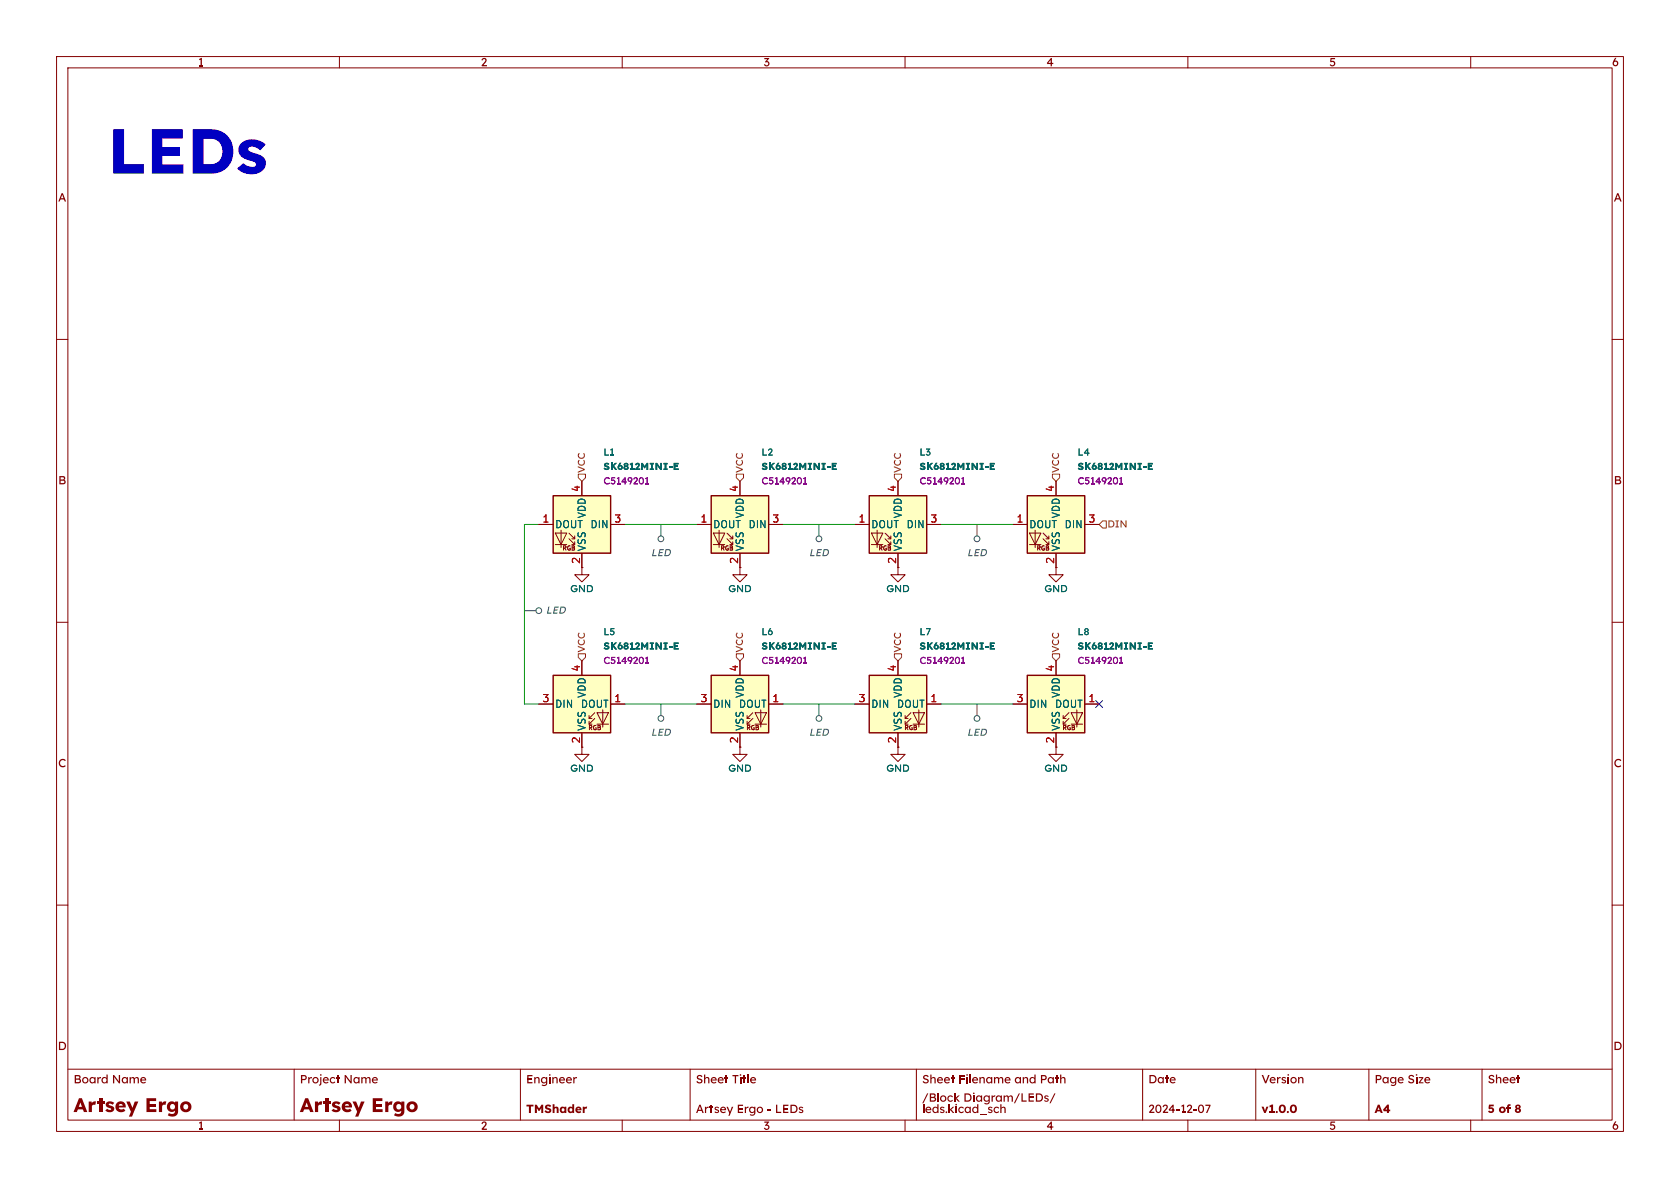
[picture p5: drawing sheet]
(kicad_sch
 (version 20231120)
 (generator "eeschema")
 (generator_version "8.0")
 (paper "A4")
 (title_block
  (title "Artsey Ergo")
  (date "2024-12-04")
  (rev "v1.0.0")
  (company "TMShader")
  (comment 9 "Artsey Ergo"))
 (lib_symbols
  (symbol "LED:SK6812MINI"
   (pin_names
    (offset 0.254)) (exclude_from_sim no) (in_bom yes) (on_board yes)
   (property "Reference" "D" (at 5.08 5.715 0) (effects (font (size 1.27 1.27)) (justify right bottom)))
   (property "Value" "SK6812MINI" (at 1.27 -5.715 0) (effects (font (size 1.27 1.27)) (justify left top)))
   (property "Footprint" "LED_SMD:LED_SK6812MINI_PLCC4_3.5x3.5mm_P1.75mm" (at 1.27 -7.62 0) (effects (font (size 1.27 1.27)) (justify left top) (hide yes)))
   (property "Datasheet" "https://cdn-shop.adafruit.com/product-files/2686/SK6812MINI_REV.01-1-2.pdf" (at 2.54 -9.525 0) (effects (font (size 1.27 1.27)) (justify left top) (hide yes)))
   (property "Description" "RGB LED with integrated controller" (at 0 0 0) (effects (font (size 1.27 1.27)) (hide yes)))
   (symbol "SK6812MINI_0_0"
    (text "RGB" (at 2.286 -4.191 0) (effects (font (size 0.762 0.762)))))
   (symbol "SK6812MINI_0_1"
    (polyline (pts (xy 1.27 -3.556) (xy 1.778 -3.556)) (stroke (width 0) (type default)) (fill (type none)))
    (polyline (pts (xy 1.27 -2.54) (xy 1.778 -2.54)) (stroke (width 0) (type default)) (fill (type none)))
    (polyline (pts (xy 4.699 -3.556) (xy 2.667 -3.556)) (stroke (width 0) (type default)) (fill (type none)))
    (polyline (pts (xy 2.286 -2.54) (xy 1.27 -3.556) (xy 1.27 -3.048)) (stroke (width 0) (type default)) (fill (type none)))
    (polyline (pts (xy 2.286 -1.524) (xy 1.27 -2.54) (xy 1.27 -2.032)) (stroke (width 0) (type default)) (fill (type none)))
    (polyline (pts (xy 3.683 -1.016) (xy 3.683 -3.556) (xy 3.683 -4.064)) (stroke (width 0) (type default)) (fill (type none)))
    (polyline (pts (xy 4.699 -1.524) (xy 2.667 -1.524) (xy 3.683 -3.556) (xy 4.699 -1.524)) (stroke (width 0) (type default)) (fill (type none)))
    (rectangle (start 5.08 5.08) (end -5.08 -5.08) (stroke (width 0.254) (type default)) (fill (type background))))
   (symbol "SK6812MINI_1_1"
    (pin output line (at 7.62 0 180) (length 2.54) (name "DOUT" (effects (font (size 1.27 1.27)))) (number "1" (effects (font (size 1.27 1.27)))))
    (pin power_in line (at 0 -7.62 90) (length 2.54) (name "VSS" (effects (font (size 1.27 1.27)))) (number "2" (effects (font (size 1.27 1.27)))))
    (pin input line (at -7.62 0 0) (length 2.54) (name "DIN" (effects (font (size 1.27 1.27)))) (number "3" (effects (font (size 1.27 1.27)))))
    (pin power_in line (at 0 7.62 270) (length 2.54) (name "VDD" (effects (font (size 1.27 1.27)))) (number "4" (effects (font (size 1.27 1.27)))))))
  (symbol "power:GND"
   (power)
   (pin_numbers hide)
   (pin_names
    (offset 0) hide) (exclude_from_sim no) (in_bom yes) (on_board yes)
   (property "Reference" "#PWR" (at 0 -6.35 0) (effects (font (size 1.27 1.27)) (hide yes)))
   (property "Value" "GND" (at 0 -3.81 0) (effects (font (size 1.27 1.27))))
   (property "Footprint" "" (at 0 0 0) (effects (font (size 1.27 1.27)) (hide yes)))
   (property "Datasheet" "" (at 0 0 0) (effects (font (size 1.27 1.27)) (hide yes)))
   (property "Description" "Power symbol creates a global label with name \"GND\" , ground" (at 0 0 0) (effects (font (size 1.27 1.27)) (hide yes)))
   (symbol "GND_0_1"
    (polyline (pts (xy 0 0) (xy 0 -1.27) (xy 1.27 -1.27) (xy 0 -2.54) (xy -1.27 -1.27) (xy 0 -1.27)) (stroke (width 0) (type default)) (fill (type none))))
   (symbol "GND_1_1"
    (pin power_in line (at 0 0 270) (length 0) (name "~" (effects (font (size 1.27 1.27)))) (number "1" (effects (font (size 1.27 1.27))))))))
 (no_connect
  (at 194.31 124.46))
 (wire
  (pts (xy 166.37 92.71) (xy 179.07 92.71))
  (stroke (width 0) (type default)))
 (wire
  (pts (xy 166.37 124.46) (xy 179.07 124.46))
  (stroke (width 0) (type default)))
 (wire
  (pts (xy 92.71 124.46) (xy 95.25 124.46))
  (stroke (width 0) (type default)))
 (wire
  (pts (xy 110.49 92.71) (xy 123.19 92.71))
  (stroke (width 0) (type default)))
 (wire
  (pts (xy 138.43 92.71) (xy 151.13 92.71))
  (stroke (width 0) (type default)))
 (wire
  (pts (xy 92.71 92.71) (xy 92.71 124.46))
  (stroke (width 0) (type default)))
 (wire
  (pts (xy 92.71 92.71) (xy 95.25 92.71))
  (stroke (width 0) (type default)))
 (wire
  (pts (xy 138.43 124.46) (xy 151.13 124.46))
  (stroke (width 0) (type default)))
 (wire
  (pts (xy 110.49 124.46) (xy 123.19 124.46))
  (stroke (width 0) (type default)))
 (text "${SHEETNAME}\n"
  (exclude_from_sim no)
  (at 19.05 25.4 0)
  (effects (font
    (face "Lexend") (size 8 8) (thickness 1.6256)
    (bold yes)) (justify left top)))
 (hierarchical_label "VCC"
  (shape input)
  (at 130.81 116.84 90)
  (fields_autoplaced yes)
  (effects (font
    (face "Lexend") (size 1.27 1.27)) (justify left)))
 (hierarchical_label "VCC"
  (shape input)
  (at 186.69 116.84 90)
  (fields_autoplaced yes)
  (effects (font
    (face "Lexend") (size 1.27 1.27)) (justify left)))
 (hierarchical_label "VCC"
  (shape input)
  (at 102.87 85.09 90)
  (fields_autoplaced yes)
  (effects (font
    (face "Lexend") (size 1.27 1.27)) (justify left)))
 (hierarchical_label "VCC"
  (shape input)
  (at 102.87 116.84 90)
  (fields_autoplaced yes)
  (effects (font
    (face "Lexend") (size 1.27 1.27)) (justify left)))
 (hierarchical_label "VCC"
  (shape input)
  (at 130.81 85.09 90)
  (fields_autoplaced yes)
  (effects (font
    (face "Lexend") (size 1.27 1.27)) (justify left)))
 (hierarchical_label "DIN"
  (shape input)
  (at 194.31 92.71 0)
  (fields_autoplaced yes)
  (effects (font
    (face "Lexend") (size 1.27 1.27)) (justify left)))
 (hierarchical_label "VCC"
  (shape input)
  (at 158.75 85.09 90)
  (fields_autoplaced yes)
  (effects (font
    (face "Lexend") (size 1.27 1.27)) (justify left)))
 (hierarchical_label "VCC"
  (shape input)
  (at 158.75 116.84 90)
  (fields_autoplaced yes)
  (effects (font
    (face "Lexend") (size 1.27 1.27)) (justify left)))
 (hierarchical_label "VCC"
  (shape input)
  (at 186.69 85.09 90)
  (fields_autoplaced yes)
  (effects (font
    (face "Lexend") (size 1.27 1.27)) (justify left)))
 (netclass_flag ""
  (length 2.54)
  (shape round)
  (at 172.72 124.46 180)
  (effects (font (size 1.27 1.27)) (justify right bottom))
  (property "Netclass" "LED" (at 172.72 129.54 0) (effects (font
    (face "Lexend") (size 1.27 1.27)
    (italic yes)))))
 (netclass_flag ""
  (length 2.54)
  (shape round)
  (at 172.72 92.71 180)
  (effects (font (size 1.27 1.27)) (justify right bottom))
  (property "Netclass" "LED" (at 172.72 97.79 0) (effects (font
    (face "Lexend") (size 1.27 1.27)
    (italic yes)))))
 (netclass_flag ""
  (length 2.54)
  (shape round)
  (at 144.78 92.71 180)
  (effects (font (size 1.27 1.27)) (justify right bottom))
  (property "Netclass" "LED" (at 144.78 97.79 0) (effects (font
    (face "Lexend") (size 1.27 1.27)
    (italic yes)))))
 (netclass_flag ""
  (length 2.54)
  (shape round)
  (at 116.84 92.71 180)
  (effects (font (size 1.27 1.27)) (justify right bottom))
  (property "Netclass" "LED" (at 116.84 97.79 0) (effects (font
    (face "Lexend") (size 1.27 1.27)
    (italic yes)))))
 (netclass_flag ""
  (length 2.54)
  (shape round)
  (at 144.78 124.46 180)
  (effects (font (size 1.27 1.27)) (justify right bottom))
  (property "Netclass" "LED" (at 144.78 129.54 0) (effects (font
    (face "Lexend") (size 1.27 1.27)
    (italic yes)))))
 (netclass_flag ""
  (length 2.54)
  (shape round)
  (at 92.71 107.95 270)
  (effects (font (size 1.27 1.27)) (justify right bottom))
  (property "Netclass" "LED" (at 96.52 107.95 0) (effects (font
    (face "Lexend") (size 1.27 1.27)
    (italic yes)) (justify left))))
 (netclass_flag ""
  (length 2.54)
  (shape round)
  (at 116.84 124.46 180)
  (effects (font (size 1.27 1.27)) (justify right bottom))
  (property "Netclass" "LED" (at 116.84 129.54 0) (effects (font
    (face "Lexend") (size 1.27 1.27)
    (italic yes)))))
 (symbol
  (lib_id "power:GND")
  (at 186.69 100.33 0)
  (unit 1)
  (exclude_from_sim no)
  (in_bom yes)
  (on_board yes)
  (dnp no)
  (property "Reference" "#PWR017" (at 186.69 106.68 0) (effects (font (size 1.27 1.27)) (hide yes)))
  (property "Value" "GND" (at 186.69 104.14 0) (effects (font
    (face "Lexend") (size 1.27 1.27))))
  (property "Footprint" "" (at 186.69 100.33 0) (effects (font (size 1.27 1.27)) (hide yes)))
  (property "Datasheet" "" (at 186.69 100.33 0) (effects (font (size 1.27 1.27)) (hide yes)))
  (property "Description" "Power symbol creates a global label with name \"GND\" , ground" (at 186.69 100.33 0) (effects (font (size 1.27 1.27)) (hide yes)))
  (pin "1"))
 (symbol
  (lib_id "LED:SK6812MINI")
  (at 186.69 124.46 0)
  (unit 1)
  (exclude_from_sim no)
  (in_bom yes)
  (on_board yes)
  (dnp no)
  (property "Reference" "L8" (at 190.5 111.76 0) (effects (font
    (face "Lexend") (size 1.27 1.27)) (justify left)))
  (property "Value" "SK6812MINI-E" (at 190.5 114.3 0) (effects (font
    (face "Lexend") (size 1.27 1.27) (thickness 0.254)
    (bold yes)) (justify left)))
  (property "Footprint" "Artsey_Ergo:led_SK6812mini-e (per-key, reversible)" (at 187.96 132.08 0) (effects (font (size 1.27 1.27)) (justify left top) (hide yes)))
  (property "Datasheet" "https://cdn-shop.adafruit.com/product-files/2686/SK6812MINI_REV.01-1-2.pdf" (at 189.23 133.985 0) (effects (font (size 1.27 1.27)) (justify left top) (hide yes)))
  (property "Description" "RGB LED with integrated controller" (at 186.69 124.46 0) (effects (font (size 1.27 1.27)) (hide yes)))
  (property "LCSC" "C5149201" (at 190.5 116.84 0) (effects (font
    (face "Lexend") (size 1.27 1.27)) (justify left)))
  (pin "3")
  (pin "2")
  (pin "4")
  (pin "1"))
 (symbol
  (lib_id "power:GND")
  (at 130.81 100.33 0)
  (unit 1)
  (exclude_from_sim no)
  (in_bom yes)
  (on_board yes)
  (dnp no)
  (property "Reference" "#PWR013" (at 130.81 106.68 0) (effects (font (size 1.27 1.27)) (hide yes)))
  (property "Value" "GND" (at 130.81 104.14 0) (effects (font
    (face "Lexend") (size 1.27 1.27))))
  (property "Footprint" "" (at 130.81 100.33 0) (effects (font (size 1.27 1.27)) (hide yes)))
  (property "Datasheet" "" (at 130.81 100.33 0) (effects (font (size 1.27 1.27)) (hide yes)))
  (property "Description" "Power symbol creates a global label with name \"GND\" , ground" (at 130.81 100.33 0) (effects (font (size 1.27 1.27)) (hide yes)))
  (pin "1"))
 (symbol
  (lib_id "power:GND")
  (at 158.75 132.08 0)
  (mirror y)
  (unit 1)
  (exclude_from_sim no)
  (in_bom yes)
  (on_board yes)
  (dnp no)
  (property "Reference" "#PWR024" (at 158.75 138.43 0) (effects (font (size 1.27 1.27)) (hide yes)))
  (property "Value" "GND" (at 158.75 135.89 0) (effects (font
    (face "Lexend") (size 1.27 1.27))))
  (property "Footprint" "" (at 158.75 132.08 0) (effects (font (size 1.27 1.27)) (hide yes)))
  (property "Datasheet" "" (at 158.75 132.08 0) (effects (font (size 1.27 1.27)) (hide yes)))
  (property "Description" "Power symbol creates a global label with name \"GND\" , ground" (at 158.75 132.08 0) (effects (font (size 1.27 1.27)) (hide yes)))
  (pin "1"))
 (symbol
  (lib_id "LED:SK6812MINI")
  (at 130.81 124.46 0)
  (unit 1)
  (exclude_from_sim no)
  (in_bom yes)
  (on_board yes)
  (dnp no)
  (property "Reference" "L6" (at 134.62 111.76 0) (effects (font
    (face "Lexend") (size 1.27 1.27)) (justify left)))
  (property "Value" "SK6812MINI-E" (at 134.62 114.3 0) (effects (font
    (face "Lexend") (size 1.27 1.27) (thickness 0.254)
    (bold yes)) (justify left)))
  (property "Footprint" "Artsey_Ergo:led_SK6812mini-e (per-key, reversible)" (at 132.08 132.08 0) (effects (font (size 1.27 1.27)) (justify left top) (hide yes)))
  (property "Datasheet" "https://cdn-shop.adafruit.com/product-files/2686/SK6812MINI_REV.01-1-2.pdf" (at 133.35 133.985 0) (effects (font (size 1.27 1.27)) (justify left top) (hide yes)))
  (property "Description" "RGB LED with integrated controller" (at 130.81 124.46 0) (effects (font (size 1.27 1.27)) (hide yes)))
  (property "LCSC" "C5149201" (at 134.62 116.84 0) (effects (font
    (face "Lexend") (size 1.27 1.27)) (justify left)))
  (pin "3")
  (pin "2")
  (pin "4")
  (pin "1"))
 (symbol
  (lib_id "LED:SK6812MINI")
  (at 158.75 92.71 0)
  (mirror y)
  (unit 1)
  (exclude_from_sim no)
  (in_bom yes)
  (on_board yes)
  (dnp no)
  (property "Reference" "L3" (at 162.56 80.01 0) (effects (font
    (face "Lexend") (size 1.27 1.27)) (justify right)))
  (property "Value" "SK6812MINI-E" (at 162.56 82.55 0) (effects (font
    (face "Lexend") (size 1.27 1.27) (thickness 0.254)
    (bold yes)) (justify right)))
  (property "Footprint" "Artsey_Ergo:led_SK6812mini-e (per-key, reversible)" (at 157.48 100.33 0) (effects (font (size 1.27 1.27)) (justify left top) (hide yes)))
  (property "Datasheet" "https://cdn-shop.adafruit.com/product-files/2686/SK6812MINI_REV.01-1-2.pdf" (at 156.21 102.235 0) (effects (font (size 1.27 1.27)) (justify left top) (hide yes)))
  (property "Description" "RGB LED with integrated controller" (at 158.75 92.71 0) (effects (font (size 1.27 1.27)) (hide yes)))
  (property "LCSC" "C5149201" (at 162.56 85.09 0) (effects (font
    (face "Lexend") (size 1.27 1.27)) (justify right)))
  (pin "3")
  (pin "2")
  (pin "4")
  (pin "1"))
 (symbol
  (lib_id "power:GND")
  (at 186.69 132.08 0)
  (mirror y)
  (unit 1)
  (exclude_from_sim no)
  (in_bom yes)
  (on_board yes)
  (dnp no)
  (property "Reference" "#PWR025" (at 186.69 138.43 0) (effects (font (size 1.27 1.27)) (hide yes)))
  (property "Value" "GND" (at 186.69 135.89 0) (effects (font
    (face "Lexend") (size 1.27 1.27))))
  (property "Footprint" "" (at 186.69 132.08 0) (effects (font (size 1.27 1.27)) (hide yes)))
  (property "Datasheet" "" (at 186.69 132.08 0) (effects (font (size 1.27 1.27)) (hide yes)))
  (property "Description" "Power symbol creates a global label with name \"GND\" , ground" (at 186.69 132.08 0) (effects (font (size 1.27 1.27)) (hide yes)))
  (pin "1"))
 (symbol
  (lib_id "LED:SK6812MINI")
  (at 130.81 92.71 0)
  (mirror y)
  (unit 1)
  (exclude_from_sim no)
  (in_bom yes)
  (on_board yes)
  (dnp no)
  (property "Reference" "L2" (at 134.62 80.01 0) (effects (font
    (face "Lexend") (size 1.27 1.27)) (justify right)))
  (property "Value" "SK6812MINI-E" (at 134.62 82.55 0) (effects (font
    (face "Lexend") (size 1.27 1.27) (thickness 0.254)
    (bold yes)) (justify right)))
  (property "Footprint" "Artsey_Ergo:led_SK6812mini-e (per-key, reversible)" (at 129.54 100.33 0) (effects (font (size 1.27 1.27)) (justify left top) (hide yes)))
  (property "Datasheet" "https://cdn-shop.adafruit.com/product-files/2686/SK6812MINI_REV.01-1-2.pdf" (at 128.27 102.235 0) (effects (font (size 1.27 1.27)) (justify left top) (hide yes)))
  (property "Description" "RGB LED with integrated controller" (at 130.81 92.71 0) (effects (font (size 1.27 1.27)) (hide yes)))
  (property "LCSC" "C5149201" (at 134.62 85.09 0) (effects (font
    (face "Lexend") (size 1.27 1.27)) (justify right)))
  (pin "3")
  (pin "2")
  (pin "4")
  (pin "1"))
 (symbol
  (lib_id "LED:SK6812MINI")
  (at 102.87 92.71 0)
  (mirror y)
  (unit 1)
  (exclude_from_sim no)
  (in_bom yes)
  (on_board yes)
  (dnp no)
  (property "Reference" "L1" (at 106.68 80.01 0) (effects (font
    (face "Lexend") (size 1.27 1.27)) (justify right)))
  (property "Value" "SK6812MINI-E" (at 106.68 82.55 0) (effects (font
    (face "Lexend") (size 1.27 1.27) (thickness 0.254)
    (bold yes)) (justify right)))
  (property "Footprint" "Artsey_Ergo:led_SK6812mini-e (per-key, reversible)" (at 101.6 100.33 0) (effects (font (size 1.27 1.27)) (justify left top) (hide yes)))
  (property "Datasheet" "https://cdn-shop.adafruit.com/product-files/2686/SK6812MINI_REV.01-1-2.pdf" (at 100.33 102.235 0) (effects (font (size 1.27 1.27)) (justify left top) (hide yes)))
  (property "Description" "RGB LED with integrated controller" (at 102.87 92.71 0) (effects (font (size 1.27 1.27)) (hide yes)))
  (property "LCSC" "C5149201" (at 106.68 85.09 0) (effects (font
    (face "Lexend") (size 1.27 1.27)) (justify right)))
  (pin "3")
  (pin "2")
  (pin "4")
  (pin "1"))
 (symbol
  (lib_id "power:GND")
  (at 102.87 100.33 0)
  (unit 1)
  (exclude_from_sim no)
  (in_bom yes)
  (on_board yes)
  (dnp no)
  (property "Reference" "#PWR010" (at 102.87 106.68 0) (effects (font (size 1.27 1.27)) (hide yes)))
  (property "Value" "GND" (at 102.87 104.14 0) (effects (font
    (face "Lexend") (size 1.27 1.27))))
  (property "Footprint" "" (at 102.87 100.33 0) (effects (font (size 1.27 1.27)) (hide yes)))
  (property "Datasheet" "" (at 102.87 100.33 0) (effects (font (size 1.27 1.27)) (hide yes)))
  (property "Description" "Power symbol creates a global label with name \"GND\" , ground" (at 102.87 100.33 0) (effects (font (size 1.27 1.27)) (hide yes)))
  (pin "1"))
 (symbol
  (lib_id "power:GND")
  (at 158.75 100.33 0)
  (unit 1)
  (exclude_from_sim no)
  (in_bom yes)
  (on_board yes)
  (dnp no)
  (property "Reference" "#PWR016" (at 158.75 106.68 0) (effects (font (size 1.27 1.27)) (hide yes)))
  (property "Value" "GND" (at 158.75 104.14 0) (effects (font
    (face "Lexend") (size 1.27 1.27))))
  (property "Footprint" "" (at 158.75 100.33 0) (effects (font (size 1.27 1.27)) (hide yes)))
  (property "Datasheet" "" (at 158.75 100.33 0) (effects (font (size 1.27 1.27)) (hide yes)))
  (property "Description" "Power symbol creates a global label with name \"GND\" , ground" (at 158.75 100.33 0) (effects (font (size 1.27 1.27)) (hide yes)))
  (pin "1"))
 (symbol
  (lib_id "power:GND")
  (at 130.81 132.08 0)
  (mirror y)
  (unit 1)
  (exclude_from_sim no)
  (in_bom yes)
  (on_board yes)
  (dnp no)
  (property "Reference" "#PWR021" (at 130.81 138.43 0) (effects (font (size 1.27 1.27)) (hide yes)))
  (property "Value" "GND" (at 130.81 135.89 0) (effects (font
    (face "Lexend") (size 1.27 1.27))))
  (property "Footprint" "" (at 130.81 132.08 0) (effects (font (size 1.27 1.27)) (hide yes)))
  (property "Datasheet" "" (at 130.81 132.08 0) (effects (font (size 1.27 1.27)) (hide yes)))
  (property "Description" "Power symbol creates a global label with name \"GND\" , ground" (at 130.81 132.08 0) (effects (font (size 1.27 1.27)) (hide yes)))
  (pin "1"))
 (symbol
  (lib_id "LED:SK6812MINI")
  (at 186.69 92.71 0)
  (mirror y)
  (unit 1)
  (exclude_from_sim no)
  (in_bom yes)
  (on_board yes)
  (dnp no)
  (property "Reference" "L4" (at 190.5 80.01 0) (effects (font
    (face "Lexend") (size 1.27 1.27)) (justify right)))
  (property "Value" "SK6812MINI-E" (at 190.5 82.55 0) (effects (font
    (face "Lexend") (size 1.27 1.27) (thickness 0.254)
    (bold yes)) (justify right)))
  (property "Footprint" "Artsey_Ergo:led_SK6812mini-e (per-key, reversible)" (at 185.42 100.33 0) (effects (font (size 1.27 1.27)) (justify left top) (hide yes)))
  (property "Datasheet" "https://cdn-shop.adafruit.com/product-files/2686/SK6812MINI_REV.01-1-2.pdf" (at 184.15 102.235 0) (effects (font (size 1.27 1.27)) (justify left top) (hide yes)))
  (property "Description" "RGB LED with integrated controller" (at 186.69 92.71 0) (effects (font (size 1.27 1.27)) (hide yes)))
  (property "LCSC" "C5149201" (at 190.5 85.09 0) (effects (font
    (face "Lexend") (size 1.27 1.27)) (justify right)))
  (pin "3")
  (pin "2")
  (pin "4")
  (pin "1"))
 (symbol
  (lib_id "LED:SK6812MINI")
  (at 102.87 124.46 0)
  (unit 1)
  (exclude_from_sim no)
  (in_bom yes)
  (on_board yes)
  (dnp no)
  (property "Reference" "L5" (at 106.68 111.76 0) (effects (font
    (face "Lexend") (size 1.27 1.27)) (justify left)))
  (property "Value" "SK6812MINI-E" (at 106.68 114.3 0) (effects (font
    (face "Lexend") (size 1.27 1.27) (thickness 0.254)
    (bold yes)) (justify left)))
  (property "Footprint" "Artsey_Ergo:led_SK6812mini-e (per-key, reversible)" (at 104.14 132.08 0) (effects (font (size 1.27 1.27)) (justify left top) (hide yes)))
  (property "Datasheet" "https://cdn-shop.adafruit.com/product-files/2686/SK6812MINI_REV.01-1-2.pdf" (at 105.41 133.985 0) (effects (font (size 1.27 1.27)) (justify left top) (hide yes)))
  (property "Description" "RGB LED with integrated controller" (at 102.87 124.46 0) (effects (font (size 1.27 1.27)) (hide yes)))
  (property "LCSC" "C5149201" (at 106.68 116.84 0) (effects (font
    (face "Lexend") (size 1.27 1.27)) (justify left)))
  (pin "3")
  (pin "2")
  (pin "4")
  (pin "1"))
 (symbol
  (lib_id "power:GND")
  (at 102.87 132.08 0)
  (mirror y)
  (unit 1)
  (exclude_from_sim no)
  (in_bom yes)
  (on_board yes)
  (dnp no)
  (property "Reference" "#PWR019" (at 102.87 138.43 0) (effects (font (size 1.27 1.27)) (hide yes)))
  (property "Value" "GND" (at 102.87 135.89 0) (effects (font
    (face "Lexend") (size 1.27 1.27))))
  (property "Footprint" "" (at 102.87 132.08 0) (effects (font (size 1.27 1.27)) (hide yes)))
  (property "Datasheet" "" (at 102.87 132.08 0) (effects (font (size 1.27 1.27)) (hide yes)))
  (property "Description" "Power symbol creates a global label with name \"GND\" , ground" (at 102.87 132.08 0) (effects (font (size 1.27 1.27)) (hide yes)))
  (pin "1"))
 (symbol
  (lib_id "LED:SK6812MINI")
  (at 158.75 124.46 0)
  (unit 1)
  (exclude_from_sim no)
  (in_bom yes)
  (on_board yes)
  (dnp no)
  (property "Reference" "L7" (at 162.56 111.76 0) (effects (font
    (face "Lexend") (size 1.27 1.27)) (justify left)))
  (property "Value" "SK6812MINI-E" (at 162.56 114.3 0) (effects (font
    (face "Lexend") (size 1.27 1.27) (thickness 0.254)
    (bold yes)) (justify left)))
  (property "Footprint" "Artsey_Ergo:led_SK6812mini-e (per-key, reversible)" (at 160.02 132.08 0) (effects (font (size 1.27 1.27)) (justify left top) (hide yes)))
  (property "Datasheet" "https://cdn-shop.adafruit.com/product-files/2686/SK6812MINI_REV.01-1-2.pdf" (at 161.29 133.985 0) (effects (font (size 1.27 1.27)) (justify left top) (hide yes)))
  (property "Description" "RGB LED with integrated controller" (at 158.75 124.46 0) (effects (font (size 1.27 1.27)) (hide yes)))
  (property "LCSC" "C5149201" (at 162.56 116.84 0) (effects (font
    (face "Lexend") (size 1.27 1.27)) (justify left)))
  (pin "3")
  (pin "2")
  (pin "4")
  (pin "1")))
